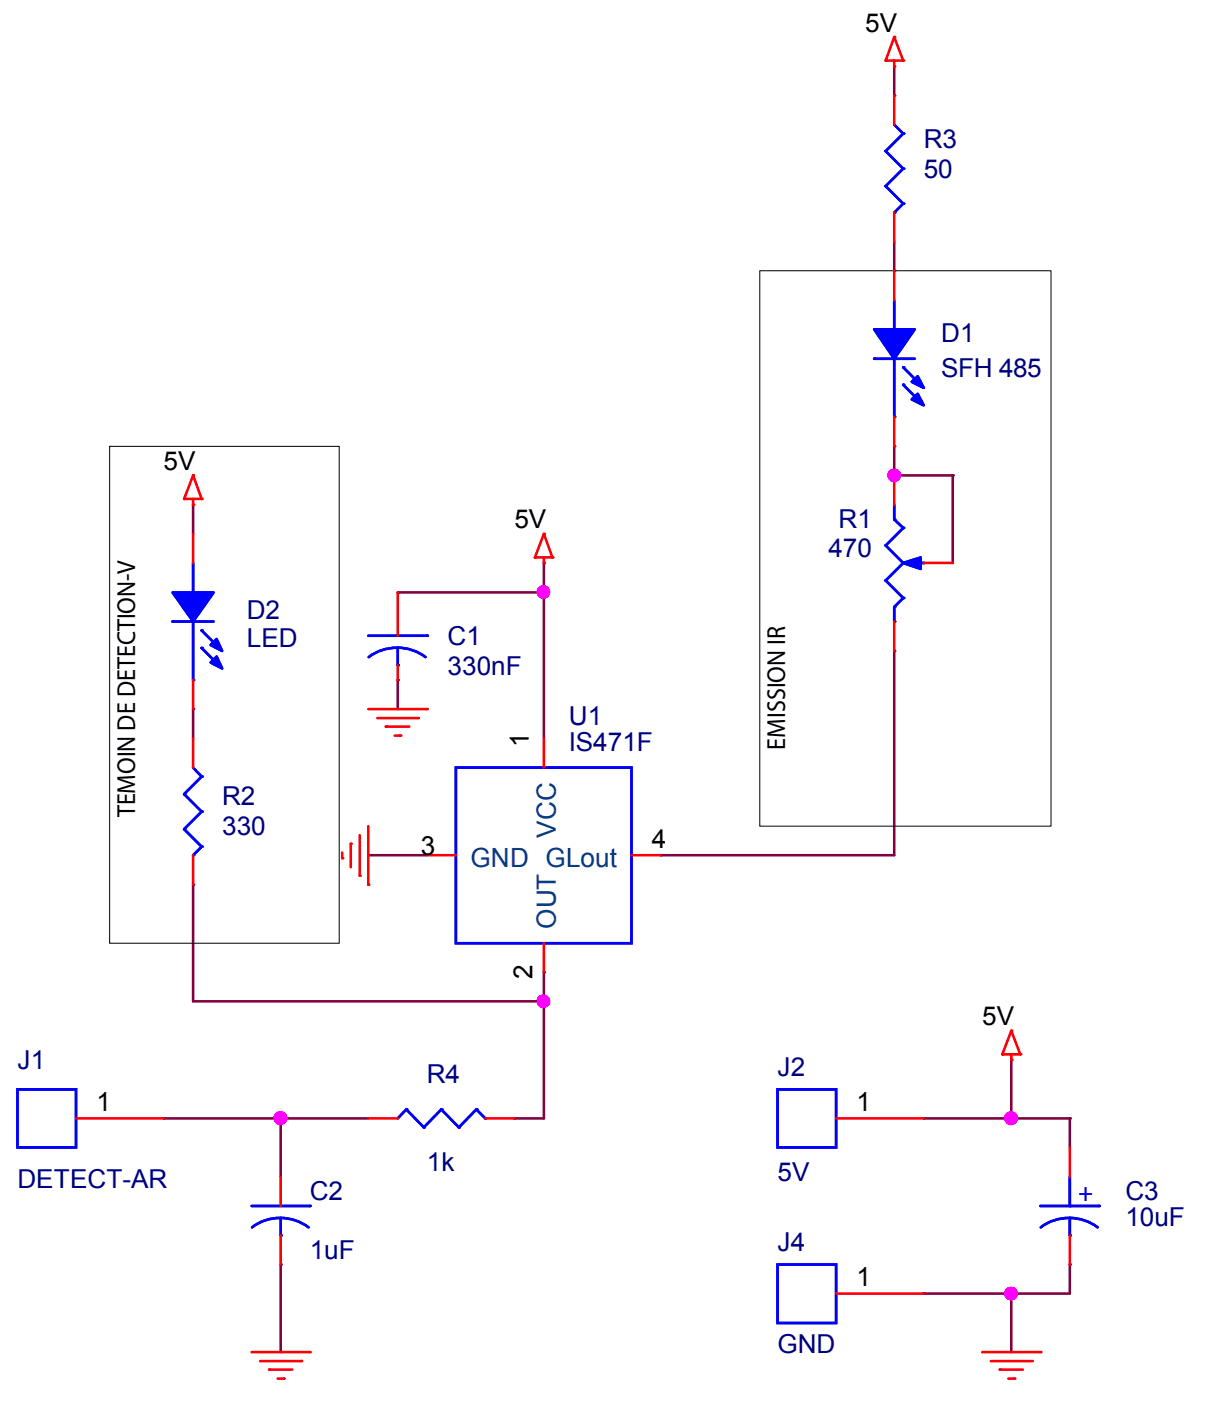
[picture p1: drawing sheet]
<svg xmlns="http://www.w3.org/2000/svg" width="120mm" height="139mm" viewBox="0 0 120 139" stroke-linecap="round" stroke-linejoin="round" font-family="sans-serif">
<!-- layer: Calque 1 -->
<path d="M88.6 47.1h.1M88.6 47.1h5.8M88.6 64.5h.1M88.6 64.5v20.2h-23.2M65.4 84.7h.1" fill="none" stroke="#800040" stroke-width=".25"/>
<circle cx="88.6" cy="47.1" r=".56" fill="#f0f"/>
<circle cx="88.6" cy="47.1" r=".56" fill="none" stroke="#f0f" stroke-width=".25"/>
<path d="M94.4 47.1h.1M94.4 47.1v8.7M53.9 99.2h.1M53.9 99.2v11.6" fill="none" stroke="#800040" stroke-width=".25"/>
<circle cx="53.8" cy="99.2" r=".56" fill="#f0f"/>
<circle cx="53.8" cy="99.2" r=".56" fill="none" stroke="#f0f" stroke-width=".25"/>
<path d="M39.4 58.7h14.5M39.4 58.7h.1" fill="none" stroke="#800040" stroke-width=".25"/>
<circle cx="53.8" cy="58.7" r=".56" fill="#f0f"/>
<circle cx="53.8" cy="58.7" r=".56" fill="none" stroke="#f0f" stroke-width=".25"/>
<path d="M19.1 50h.1M19.1 50v2.9M53.9 58.7h.1M53.9 58.7v14.5M19.1 70.3h.1M19.1 70.3v2.9M39.4 67.4h.1M39.4 67.4v2.9M19.1 87.7h.1M19.1 87.7v11.5M27.8 110.8h8.7M27.8 110.8h.1" fill="none" stroke="#800040" stroke-width=".25"/>
<circle cx="27.8" cy="110.8" r=".57" fill="#f0f"/>
<circle cx="27.8" cy="110.8" r=".57" fill="none" stroke="#f0f" stroke-width=".25"/>
<path d="M36.5 84.7h.1M36.5 84.7h5.8M27.8 110.8h.1M27.8 110.8v5.8M51 110.8h.1M51 110.8h2.9M100.2 105h.1M100.2 105v5.8M27.8 125.3h.1M27.8 125.3v8.7" fill="none" stroke="#800040" stroke-width=".25"/>
<circle cx="100.2" cy="110.8" r=".57" fill="#f0f"/>
<circle cx="100.2" cy="110.8" r=".57" fill="none" stroke="#f0f" stroke-width=".25"/>
<path d="M91.5 110.8h8.7M91.5 110.8h.1M91.5 128.2h8.7M91.5 128.2h.1M100.2 128.2h.1M100.2 128.2v5.8" fill="none" stroke="#800040" stroke-width=".25"/>
<circle cx="100.2" cy="128.2" r=".57" fill="#f0f"/>
<circle cx="100.2" cy="128.2" r=".57" fill="none" stroke="#f0f" stroke-width=".25"/>
<g fill="none" stroke="#800040" stroke-width=".25">
<path d="M88.6 9.5h.1M88.6 6.6v2.9M88.6 26.8h.1M88.6 23.9v2.9M53.9 55.8h.1M53.9 55.8v2.9M88.6 44.2h.1M88.6 44.2v2.9M19.1 99.2h34.8M53.9 99.2h.1M53.9 96.3h.1M53.9 96.3v2.9"/>
<path d="M16.2 110.8h11.6M16.2 110.8h.1M100.2 110.8h.1M100.2 110.8h5.8M106 110.8h.1M106 110.8v2.9M100.2 128.2h.1M106 125.3h.1M106 125.3v2.9h-5.8"/>
</g>
<g fill="none" stroke="#f00" stroke-width=".25">
<path d="M87.8 6h1.7M87.8 6h.1M88.6 3.7l-.8 2.3M88.6 6.6h.1M88.6 3.7h.1M88.6 6v.6M88.6 3.7l.9 2.3M89.5 6h.1M18.2 49.4h1.8M18.2 49.4h.1M19.1 50h.1M19.1 47.1h.1"/>
<path d="M19.1 49.4v.6M19.1 47.1l.9 2.3M19.1 47.1l-.9 2.3M20 49.4h.1M53 55.2h1.7M53 55.2h.1M53.9 55.8h.1M53.9 52.9h.1M53.9 55.2v.6M53.9 52.9l.8 2.3M53.9 52.9l-.9 2.3M54.7 55.2h.1"/>
<path d="M36.5 70.3h5.8M37.4 71.2h4M38.2 72h2.4M38.2 72h.1M39.1 72.9h.6M39.7 72.9h.1M41.4 71.2h.1M42.3 70.3h.1M33.9 85h.1M33.9 84.5v.5M34.8 83.6h.1M34.8 83.6v2.3"/>
<path d="M35.6 86.8h.1M35.6 82.7v4.1M36.5 87.7h.1M36.5 81.9v5.8M99.3 104.5h1.8M99.3 104.5h.1M100.2 105h.1M100.2 102.1h.1M100.2 104.5v.5M100.2 102.1l.9 2.4M100.2 102.1l-.9 2.4M101.1 104.5h.1"/>
<path d="M24.9 134h5.8M25.8 134.9h4M26.7 135.7h.1M26.7 135.7h2.3M27.5 136.6h.6M28.1 136.6h.1M29.8 134.9h.1M30.7 134h.1M97.3 134h5.8M98.2 134.9h4M99.1 135.7h.1M99.1 135.7h2.2"/>
<path d="M99.9 136.6h.6M100.5 136.6h.1M102.2 134.9h.1M103.1 134h.1"/>
</g>
<path d="M75.3 26.8h28.8v55.1h-28.8zM10.9 44.2h22.7v49.3h-22.7z" fill="none" stroke="#000" stroke-width=".1"/>
<path d="M86.6 35.5h.1M86.6 35.5h4M88.6 32.6h.1M88.6 29.7v2.9M88.6 35.5v5.8M88.6 41.3h.1" fill="none" stroke="#00f" stroke-width=".25"/>
<path d="M86.6 32.6h4l-2 2.9z" fill-rule="evenodd" fill="#00f"/>
<path d="M86.6 32.6h4l-2 2.9z" fill="none" stroke="#00f" stroke-width=".25"/>
<path d="M90.3 39.6l.6-.6 .6 1.2z" fill-rule="evenodd" fill="#00f"/>
<path d="M90.3 39.6l.6-.6 .6 1.2z" fill="none" stroke="#00f" stroke-width=".25"/>
<path d="M90.3 37.8l.6-.5 .6 1.1z" fill-rule="evenodd" fill="#00f"/>
<path d="M86.6 35.5h.1M86.6 35.5h4M88.6 32.6h.1M88.6 29.7v2.9M88.6 35.5v5.8M89.5 36.4l1.7 1.7M89.5 38.1l1.7 1.8M89.5 36.4h.1M89.5 38.1h.1M90.3 37.8l.6-.5 .6 1.1zM88.6 41.3h.1" fill="none" stroke="#00f" stroke-width=".25"/>
<path d="M86.6 32.6h4l-2 2.9z" fill-rule="evenodd" fill="#00f"/>
<path d="M86.6 32.6h4l-2 2.9z" fill="none" stroke="#00f" stroke-width=".25"/>
<path d="M90.3 39.6l.6-.6 .6 1.2z" fill-rule="evenodd" fill="#00f"/>
<path d="M90.3 39.6l.6-.6 .6 1.2z" fill="none" stroke="#00f" stroke-width=".25"/>
<path d="M90.3 37.8l.6-.5 .6 1.1z" fill-rule="evenodd" fill="#00f"/>
<g fill="none" stroke="#00f" stroke-width=".25">
<path d="M89.5 36.4l1.7 1.7M89.5 38.1l1.7 1.8M89.5 36.4h.1M89.5 38.1h.1M90.3 37.8l.6-.5 .6 1.1zM19.1 58.7h.1M19.1 55.8v2.9M17.1 61.6h4.1M17.1 61.6h.1M18.2 78.7h.1M18.2 78.7l1.8 1.7M19.1 67.4h.1"/>
<path d="M19.1 76.1l.9 .8M19.1 61.6v5.8M20 76.9h.1M20 76.9l-1.8 1.8M45.2 76.1h17.4v17.4h-17.4zM18.2 82.2h.1M18.2 82.2l1.8 1.7M19.1 84.7h.1M20 80.4h.1M20 83.9h.1M20 80.4l-1.8 1.8M20 83.9l-.9 .8"/>
<path d="M40.3 109.9l-.9 .9M40.3 109.9h.1M40.3 109.9l1.7 1.8M42 111.7h.1M43.7 109.9h.1M43.7 109.9l1.8 1.8M43.7 109.9l-1.7 1.8M45.5 111.7h.1M47.2 109.9h.1M47.2 109.9l.9 .9M47.2 109.9l-1.7 1.8M48.1 110.8h.1"/>
<path d="M77 107.9h5.8v5.8h-5.8zM77 125.3h5.8v5.8h-5.8z"/>
</g>
<path d="M88.6 26.8v2.9M88.6 41.3v2.9M19.1 73.2v2.9M53.9 73.2v2.9M19.1 84.7v3M42.3 84.7h2.9M53.9 93.5v2.8M62.6 84.7h2.8M36.5 110.8h2.9M48.1 110.8h2.9M82.8 110.8h8.7M82.8 128.2h8.7" fill="none" stroke="#f00" stroke-width=".25"/>
<path d="M17.1 58.7h4.1l-2.1 2.9z" fill-rule="evenodd" fill="#00f"/>
<path d="M17.1 58.7h4.1l-2.1 2.9z" fill="none" stroke="#00f" stroke-width=".25"/>
<path d="M21.5 65.1l.5 1.1-1.1-.6z" fill-rule="evenodd" fill="#00f"/>
<path d="M21.5 65.1l.5 1.1-1.1-.6z" fill="none" stroke="#00f" stroke-width=".25"/>
<path d="M21.5 63.3l.5 1.2-1.1-.6z" fill-rule="evenodd" fill="#00f"/>
<path d="M19.1 58.7h.1M19.1 55.8v2.9M17.1 61.6h4.1M17.1 61.6h.1M19.1 67.4h.1M19.1 61.6v5.8M20 62.5l1.7 1.7M20 64.2l1.7 1.7M20 62.5h.1M20 64.2h.1M21.5 63.3l.5 1.2-1.1-.6z" fill="none" stroke="#00f" stroke-width=".25"/>
<path d="M17.1 58.7h4.1l-2.1 2.9z" fill-rule="evenodd" fill="#00f"/>
<path d="M17.1 58.7h4.1l-2.1 2.9z" fill="none" stroke="#00f" stroke-width=".25"/>
<path d="M21.5 65.1l.5 1.1-1.1-.6z" fill-rule="evenodd" fill="#00f"/>
<path d="M21.5 65.1l.5 1.1-1.1-.6z" fill="none" stroke="#00f" stroke-width=".25"/>
<path d="M21.5 63.3l.5 1.2-1.1-.6z" fill-rule="evenodd" fill="#00f"/>
<g fill="none" stroke="#00f" stroke-width=".25">
<path d="M20 62.5l1.7 1.7M20 64.2l1.7 1.7M20 62.5h.1M20 64.2h.1M21.5 63.3l.5 1.2-1.1-.6zM36.5 63h5.8M39.4 64.2a4.6 4.6 0 0 1 2.8 .9M39.4 65.9h.1M39.4 64.2a4.6 4.6 0 0 0-2.9 .9M39.4 64.2v1.7M42.3 63h.1M24.9 119.5h5.8"/>
<path d="M30.7 119.5h.1M27.8 120.7a4.6 4.6 0 0 1 2.8 .9M27.8 122.4h.1M27.8 120.7a4.4 4.4 0 0 0-2.8 .9M27.8 120.7v1.7"/>
</g>
<path d="M19.1 52.9v2.9M39.4 58.7v4.3M19.1 67.4v2.9M39.4 65.9v1.5M27.8 116.6v2.9M27.8 122.4v2.9" fill="none" stroke="#f00" stroke-width=".25"/>
<path d="M89.5 55.8l1.7-.6v1.2z" fill="#00f"/>
<g fill="none" stroke="#00f" stroke-width=".25">
<path d="M87.8 54h.1M87.8 57.5h.1M87.8 54l1.7 1.8M87.8 57.5l1.7 1.8M88.6 51.5h.1M88.6 50v1.5M88.6 51.5l.9 .8M89.5 55.8l1.7-.6v1.2zM89.5 52.3h.1M89.5 55.8h.1M89.5 59.3h.1M89.5 52.3l-1.7 1.7"/>
<path d="M89.5 55.8l-1.7 1.7M89.5 59.3l-.9 .8M90.9 55.8h.6M91.5 55.8h.1M88.6 60.1h.1M88.6 61.6h.1M88.6 60.1v1.5"/>
</g>
<path d="M89.5 55.8l1.7-.6v1.2z" fill="#00f"/>
<g fill="none" stroke="#00f" stroke-width=".25">
<path d="M87.8 15h.1M87.8 18.4h.1M87.8 15l1.7 1.7M87.8 18.4l1.7 1.8M88.6 12.3l.9 .9M89.5 13.2h.1M89.5 16.7h.1M89.5 13.2l-1.7 1.8M89.5 16.7l-1.7 1.7M88.6 21.1h.1M89.5 20.2h.1M89.5 20.2l-.9 .9"/>
<path d="M87.8 54h.1M87.8 57.5h.1M87.8 54l1.7 1.8M87.8 57.5l1.7 1.8M88.6 51.5h.1M88.6 50v1.5M88.6 51.5l.9 .8M89.5 55.8l1.7-.6v1.2zM89.5 52.3h.1M89.5 55.8h.1M89.5 59.3h.1M89.5 52.3l-1.7 1.7"/>
<path d="M89.5 55.8l-1.7 1.7M89.5 59.3l-.9 .8M90.9 55.8h.6M91.5 55.8h.1M88.6 60.1h.1M88.6 61.6h.1M88.6 60.1v1.5M1.7 107.9h5.8v5.8h-5.8zM103.1 119.5h5.8M106 119.5h.1M106 116.6v2.9M108.9 119.5h.1"/>
<path d="M106 120.7a4.6 4.6 0 0 1 2.8 .9M106 122.4h.1M106 120.7a4.6 4.6 0 0 0-2.9 .9M106 120.7v1.7"/>
</g>
<path d="M88.6 9.5v2.8M88.6 21.1v2.8M88.6 47.1v2.9M91.5 55.8h2.9M88.6 61.6v2.9M7.5 110.8h8.7M106 113.7v2.9M106 122.4v2.9" fill="none" stroke="#f00" stroke-width=".25"/>
<circle cx="88.6" cy="47.1" r=".56" fill="#f0f"/>
<circle cx="88.6" cy="47.1" r=".56" fill="none" stroke="#f0f" stroke-width=".25"/>
<circle cx="53.8" cy="99.2" r=".56" fill="#f0f"/>
<circle cx="53.8" cy="99.2" r=".56" fill="none" stroke="#f0f" stroke-width=".25"/>
<circle cx="53.8" cy="58.7" r=".56" fill="#f0f"/>
<circle cx="53.8" cy="58.7" r=".56" fill="none" stroke="#f0f" stroke-width=".25"/>
<circle cx="27.8" cy="110.8" r=".57" fill="#f0f"/>
<circle cx="27.8" cy="110.8" r=".57" fill="none" stroke="#f0f" stroke-width=".25"/>
<circle cx="100.2" cy="110.8" r=".57" fill="#f0f"/>
<circle cx="100.2" cy="110.8" r=".57" fill="none" stroke="#f0f" stroke-width=".25"/>
<circle cx="100.2" cy="128.2" r=".57" fill="#f0f"/>
<circle cx="100.2" cy="128.2" r=".57" fill="none" stroke="#f0f" stroke-width=".25"/>
<g font-size="2.6">
<text x="85.7" y="3.1">5V</text>
<text x="16.2" y="46.6">5V</text>
<text x="51" y="52.4">5V</text>
<text x="52.4" y="74.1" transform="rotate(-90 52.4 74.1)">1</text>
<text x="77.8" y="74.3" transform="rotate(-90 77.8 74.3)">EMISSION IR</text>
<text x="13.4" y="81" transform="rotate(-90 13.4 81)">TEMOIN DE DETECTION-V</text>
<text x="64.6" y="84">4</text>
<text x="41.7" y="84.7">3</text>
<text x="52.8" y="97" transform="rotate(-90 52.8 97)">2</text>
<text x="97.3" y="101.5">5V</text>
<text x="9.6" y="110.1">1</text>
<text x="84.9" y="110.1">1</text>
<text x="84.9" y="127.4">1</text>
</g>
<g font-size="2.6" fill="#000080">
<text x="91.5" y="14.7">R3</text>
<text x="91.5" y="17.6">50</text>
<text x="93.3" y="33.8">D1</text>
<text x="93.3" y="37.3">SFH 485</text>
<text x="83.1" y="52.4">R1</text>
<text x="82.1" y="55.2">470</text>
<text x="24.5" y="61.3">D2</text>
<text x="24.5" y="64.2">LED</text>
<text x="44.4" y="63.9">C1</text>
<text x="44.4" y="66.8">330nF</text>
<text x="56.4" y="71.9">U1</text>
<text x="56.4" y="74.4">IS471F</text>
<text x="22" y="79.8">R2</text>
<text x="22" y="82.7">330</text>
<text x="1.7" y="105.9">J1</text>
<text x="42.3" y="107.3">R4</text>
<text x="77" y="106.6">J2</text>
<text x="1.7" y="117.8">DETECT-AR</text>
<text x="30.7" y="118.9">C2</text>
<text x="42.3" y="116">1k</text>
<text x="77" y="117.1">5V</text>
<text x="111.5" y="118.9">C3</text>
<text x="30.7" y="124.7">1uF</text>
<text x="77" y="124">J4</text>
<text x="111.5" y="121.5">10uF</text>
<text x="77" y="134.1">GND</text>
</g>
<g font-size="2.6" fill="#004080">
<text x="55.1" y="83" transform="rotate(-90 55.1 83)">VCC</text>
<text x="46.6" y="85.9">GND GLout</text>
<text x="55.1" y="92" transform="rotate(-90 55.1 92)">OUT</text>
</g>
<text font-size="2.6" fill="#00f" x="106.8" y="119">+</text>
</svg>
